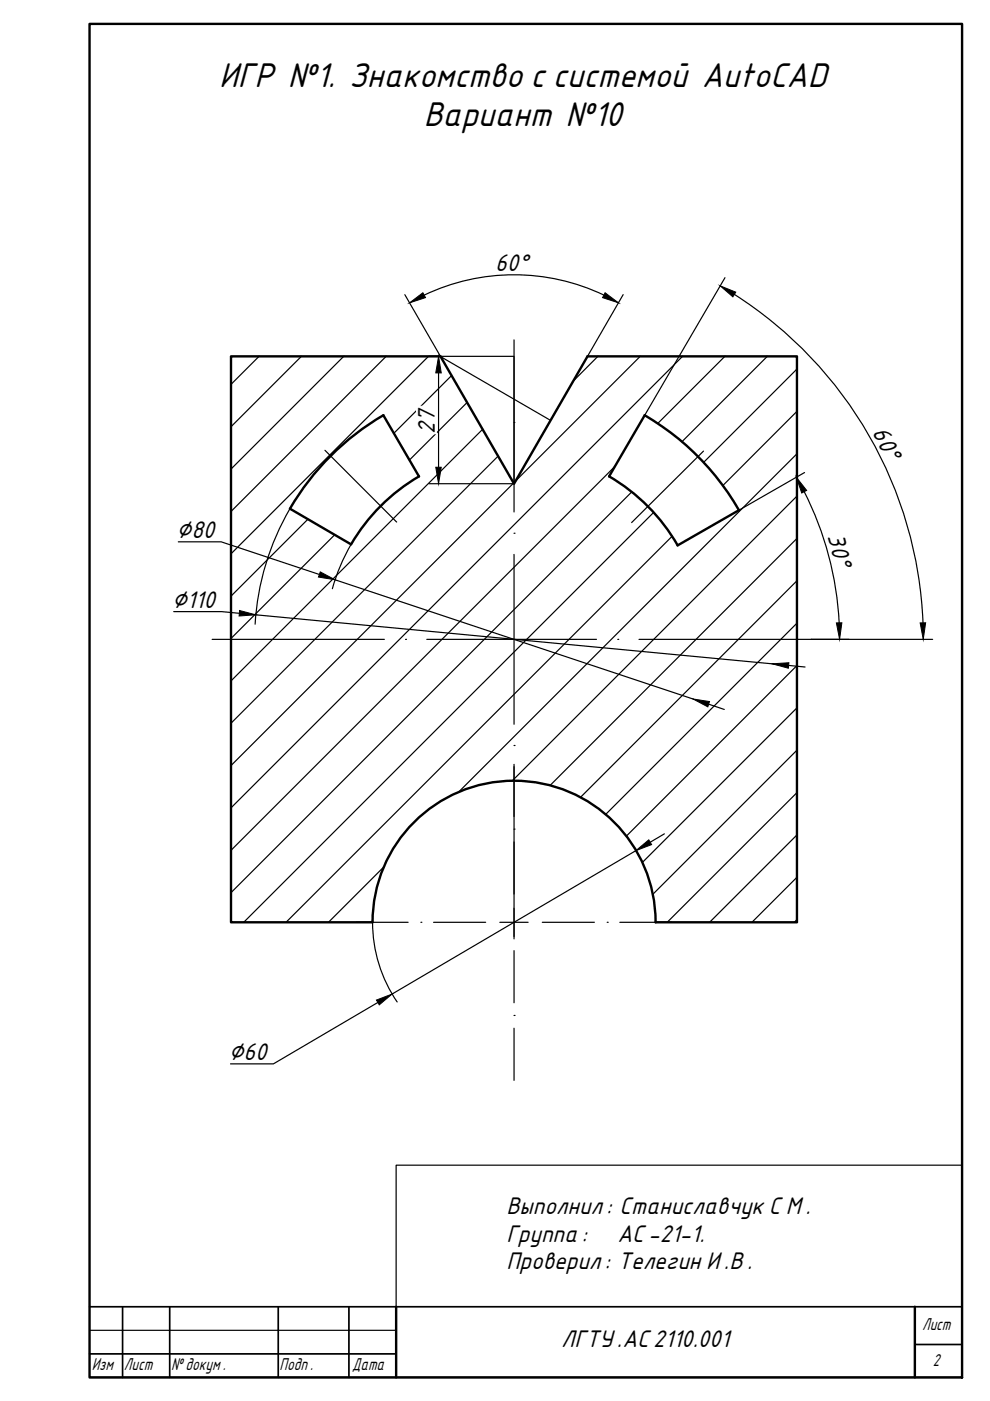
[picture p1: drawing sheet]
<svg xmlns="http://www.w3.org/2000/svg" width="210mm" height="297mm" viewBox="0 0 210 297" stroke-linecap="round" stroke-linejoin="round" font-family="sans-serif">
<!-- layer: 0 -->
<g fill="none" stroke="#000" stroke-width=".25">
<path d="M153.7 58.9l-17 29.1M54.9 75.6l-5.9 5.9M63.9 75.6l-14.9 14.9M72.9 75.6l-23.9 23.8M81.9 75.6l-32.9 32.8M85.8 62.5l7.6 13.1M90 62.6a44.3 44.3 0 0 1 38 0M90.8 75.6l-41.8 41.8M91 75.6h18v27h-18M93 79.1v20M93.4 75.6l23.3 13.5M95.7 79.6l-12.2 12.3"/>
<path d="M109 72.1v36.4M126.8 75.6l-5.2 5.2M132.1 62.5l-7.5 13.1M135.7 75.6l-26.4 26.4M144.7 75.6l-95.7 95.7M153.7 75.6l-14.2 14.2M155.7 62.4a86.8 86.8 0 0 1 40 69.6M162.7 75.6l-18.1 18M169 78.2l-19.8 19.8M68.9 95.5l15.2 15.2M99 85.3l-12.2 12.2M102.3 91l-53.3 53.4"/>
<path d="M105.6 96.7l-56.6 56.6M130.4 98.9l-81.4 81.4M149.2 95.6l-15.3 15.2M169 87.2l-15.7 15.7M169 96.2l-71.8 71.7M37.8 114.9h9.1l20.8 6.9M61.5 107.8a55 55 0 0 0-7.4 24.5M65.3 110.1l-16.3 16.3M71 113.4l-22 22M74.5 115.4a40 40 0 0 0-4 9.4M108.9 102.4l-59.9 59.9M109 113.1h.1"/>
<path d="M109 117.5v36.1M133.9 104.3l-84.9 85M138.6 108.7l-86.9 86.8M142.5 113.7l-81.9 81.8M169 105.2l-60.4 60.4M169 114.2l-52.4 52.3M170.5 104.3a69.1 69.1 0 0 1 7.4 27.7M170.6 100.2l-13.9 8M36.8 129.7h10.2l3.8 .3M45 135.6h36.5M54.2 130.4l109.5 10.3M71 122.9l75.9 25.3"/>
<path d="M86 135.6h.1M90.5 135.6h36M131 135.6h.1M135.5 135.6h62.2M169 123.1l-45.9 46M169 132.1l-40.6 40.6M109 158.1h.1M150.2 149.3l3.4 1.1M167.2 141.1l3.5 .3M169 141.1l-36.2 36.2M169 150.1l-32.8 32.8M169 159.1l-30.6 30.5"/>
<path d="M109 175.8h.1M109 162.1v37M140.9 176.8l-3 1.8M169 168l-27.5 27.5M169 177l-18.5 18.5M75.5 195.5h11M79 195.5a30 30 0 0 0 5.2 16.9M79 195.2l-.4 .3M81.4 183.8l-11.8 11.7M89.2 195.5h.1M91.9 195.5h11.1M106 195.5h6"/>
<path d="M115 195.5h11M128.7 195.5h.1M131.4 195.5h11.1M134.8 180.3l-51.7 30.5M169 186l-9.6 9.5M169 195l-.6 .5M80.1 212.5l-22.1 13.1h-9.1M109 215.3h.1M109 201.6v11M109 218v11.1M204 247h-120v30.1M19 292h185"/>
<path d="M19 282.1h65"/>
</g>
<path d="M19 277.1h185M26 277.1v14.9M36 277.1v14.9M59 277.1v14.9M74 277.1v14.9M19 287h65M194 285.1h10" fill="none" stroke="#000" stroke-width=".36"/>
<path d="M19 5.1h185v286.9h-185zM49 75.6h44.4l15.6 27 15.6-27h44.4v119.9h-30a30 30 0 0 0-30-30 30 30 0 0 0-30 30h-30zM61.5 107.9l12.9 7.5M88.8 101l-7.5-13a55 55 0 0 0-19.8 19.8M88.8 101a40 40 0 0 0-14.3 14.4M129.1 101l7.6-13a55.1 55.1 0 0 1 20 20.2l-13 7.4M129.1 101a40 40 0 0 1 14.6 14.6M84 277.1v14.9M194 277.1v14.9" fill="none" stroke="#000" stroke-width=".51"/>
<path d="M109 89.6h.1" fill="none" stroke="#000" stroke-width=".21"/>
<g fill="#000" stroke="#000" stroke-width=".21">
<path d="M86.8 64.2l2.9-2.1 .5 1zM93 75.6l.6 3.5h-1.2zM128.3 62.1l2.8 2.1-3.3-1.1zM152.7 60.6l3.3 1.3-.6 1zM92.4 99.1h1.2l-.6 3.5zM168.8 101.2l2.2 2.8-1 .5zM50.8 129.4l3.4 1-3.5 .2zM67.9 121.2l3.1 1.7-3.5-.5zM177.3 132.1l1.2-.1-.5 3.6zM195.1 132.1l1.2-.1-.6 3.6zM146.9 148.2l3.5 .5-.3 1.2zM163.7 140.7l3.6-.2-.1 1.2z"/>
<path d="M134.8 180.3l2.8-2.2 .6 1zM79.8 212l3.3-1.2-2.7 2.2z"/>
</g>
<g fill="#fff" stroke="#fff" stroke-width=".21">
<path d="M88.3 86.1v5.9h4.2zM88.3 86.1h4.2v5.9z"/>
<path d="M184.6 91.8l7.4 5.1-3.7-7zM184.6 91.8l7.4 5.1-3.8 2z"/>
<path d="M175.1 113.8l6.1 6.6-2-7.7zM175.1 113.8l6.1 6.6-4 1.1z"/>
<path d="M48.5 220.9v4.2l9-4.2zM48.5 225.1l9-4.2v4.2z"/>
<path d="M105 53.6v4.2l7.9-4.2zM105 57.8l7.9-4.2v4.2z"/>
<path d="M37.4 110.2v4.2l9-4.2zM37.4 114.4l9-4.2v4.2z"/>
<path d="M36.5 125v4.2l10-4.2zM36.5 129.2l10-4.2v4.2z"/>
</g>
<g font-size="7.2">
<text x="46.5" y="18.4">ИГР №1. Знакомство с системой AutoCAD</text>
<text x="89.9" y="26.7">Вариант №10</text>
</g>
<g font-size="5.1">
<text x="105" y="57.5">60°</text>
<text x="92.2" y="92" transform="rotate(-90 92.2 92)">27</text>
<text x="184.9" y="91.7" transform="rotate(63 184.9 91.7)">60°</text>
<text x="175.5" y="113.7" transform="rotate(75 175.5 113.7)">30°</text>
<text x="37.4" y="114.1">∅80</text>
<text x="36.5" y="128.8">∅110</text>
<text x="48.5" y="224.7">∅60</text>
<text x="107.4" y="257.4">Выполнил : Станиславчук С М .</text>
<text x="107.4" y="263.2">Группа :</text>
<text x="130.9" y="263.2">АС -21-1.</text>
<text x="107.4" y="269.1">Проверил : Телегин И .В .</text>
<text x="119" y="285.5">ЛГТУ .АС 2110.001</text>
</g>
<g font-size="3.6">
<text x="195.5" y="282">Лист</text>
<text x="19.5" y="290.5">Изм</text>
<text x="26.3" y="290.5">Лист</text>
<text x="36.3" y="290.5">№ докум .</text>
<text x="59.3" y="290.5">Подп .</text>
<text x="74.7" y="290.5">Дата</text>
<text x="197.8" y="289.5">2</text>
</g>
</svg>
